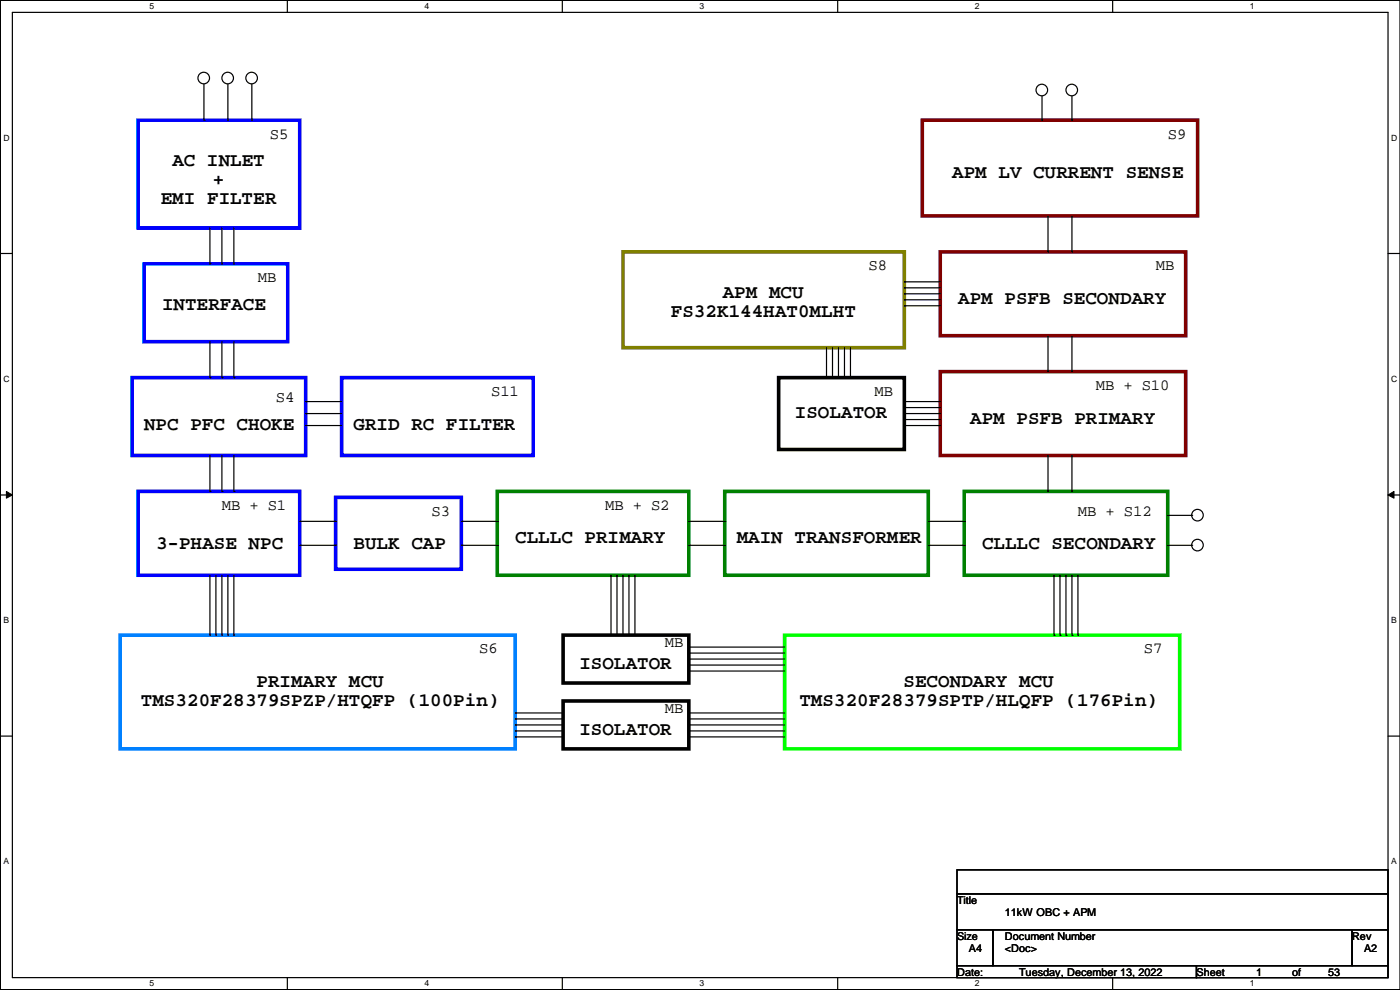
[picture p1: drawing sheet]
<svg xmlns="http://www.w3.org/2000/svg" width="297mm" height="210mm" viewBox="0 0 297 210" stroke-linecap="round" stroke-linejoin="round" font-family="sans-serif">
<path d="M.1 .1h296.9v209.8h-296.9zM2.6 2.6h291.9v204.7h-291.9z" fill="none" stroke="#000" stroke-width=".25"/>
<g fill="#fff">
<path d="M31.7 .3h1.1v2.1h-1.1z"/>
<path d="M31.7 207.6h1.1v2h-1.1z"/>
</g>
<path d="M61 .1v2.5M61 207.3v2.6" fill="none" stroke="#000" stroke-width=".25"/>
<g fill="#fff">
<path d="M90.1 .3h1v2.1h-1z"/>
<path d="M90.1 207.6h1v2h-1z"/>
</g>
<path d="M119.3 .1v2.5M119.3 207.3v2.6" fill="none" stroke="#000" stroke-width=".25"/>
<g fill="#fff">
<path d="M148.4 .3h1v2.1h-1z"/>
<path d="M148.4 207.6h1v2h-1z"/>
</g>
<path d="M177.7 .1v2.5M177.7 207.3v2.6" fill="none" stroke="#000" stroke-width=".25"/>
<g fill="#fff">
<path d="M206.8 .3h1.1v2.1h-1.1z"/>
<path d="M206.8 207.6h1.1v2h-1.1z"/>
</g>
<path d="M236.1 .1v2.5M236.1 207.3v2.6" fill="none" stroke="#000" stroke-width=".25"/>
<g fill="#fff">
<path d="M265.2 .3h1v2.1h-1z"/>
<path d="M265.2 207.6h1v2h-1z"/>
<path d="M.8 28.2h1.2v2h-1.2z"/>
<path d="M295.1 28.2h1.3v2h-1.3z"/>
<path d="M.8 79.3h1.2v2.1h-1.2z"/>
<path d="M295.1 79.3h1.3v2.1h-1.3z"/>
</g>
<path d="M.1 53.8h2.5M294.5 53.8h2.5" fill="none" stroke="#000" stroke-width=".25"/>
<g fill="#fff">
<path d="M.8 130.6h1.1v2h-1.1z"/>
<path d="M295.1 130.6h1.2v2h-1.2z"/>
</g>
<path d="M.1 105h2.5M294.5 105h2.5" fill="none" stroke="#000" stroke-width=".25"/>
<path d="M1.4 104.2l1.2 .8-1.2 .7zM294.5 105l1.2-.8v1.5z" fill="#000"/>
<path d="M1.4 104.2l1.2 .8-1.2 .7zM294.5 105l1.2-.8v1.5z" fill="none" stroke="#000" stroke-width=".21"/>
<g fill="#fff">
<path d="M.8 181.7h1.1v2h-1.1z"/>
<path d="M295.1 181.7h1.1v2h-1.1z"/>
</g>
<g fill="none" stroke="#000" stroke-width=".25">
<path d="M43.3 17.9v7.6M48.3 17.9v7.6M53.4 17.9v7.6M43.3 25.5h.1M48.3 25.5h.1M53.4 25.5h.1M221.1 25.5h.1M221.1 20.4v5.1M227.4 25.5h.1M227.4 20.4v5.1M44.5 56h.1M44.5 48.3v7.7"/>
<path d="M47.1 56h.1M47.1 48.3v7.7M49.6 56h.1M49.6 48.3v7.7M191.9 59.8h.1M191.9 59.8h7.6M222.3 53.4h.1M222.3 45.8v7.6M227.4 53.4h.1M227.4 45.8v7.6M44.5 72.5v7.6M47.1 72.5v7.6"/>
<path d="M49.6 72.5v7.6M175.3 73.7v6.4M176.6 73.7v6.4M177.9 73.7v6.4M179.2 73.7v6.4M180.4 73.7v6.4M191.9 61h.1M191.9 62.3h.1M191.9 63.6h.1M191.9 64.9h.1M191.9 61h7.6M191.9 62.3h7.6"/>
<path d="M191.9 63.6h7.6M191.9 64.9h7.6M222.3 78.8h.1M222.3 71.2v7.6M227.4 78.8h.1M227.4 71.2v7.6M44.5 80.1h.1M44.5 96.6v7.6M47.1 80.1h.1M47.1 96.6v7.6M49.6 80.1h.1M49.6 96.6v7.6"/>
<path d="M64.9 85.2h.1M64.9 87.7h.1M64.9 90.3h.1M64.9 85.2h7.6M64.9 87.7h7.6M64.9 90.3h7.6M175.3 80.1h.1M176.6 80.1h.1M177.9 80.1h.1M179.2 80.1h.1M180.4 80.1h.1M191.9 85.2h.1"/>
<path d="M191.9 86.4h.1M191.9 87.7h.1M191.9 89h.1M191.9 90.3h.1M191.9 85.2h7.6M191.9 86.4h7.6M191.9 87.7h7.6M191.9 89h7.6M191.9 90.3h7.6M222.3 96.6v7.6M227.4 96.6v7.6M44.5 104.2h.1"/>
<path d="M47.1 104.2h.1M49.6 104.2h.1M63.6 110.6h7.6M63.6 115.7h7.6M71.2 110.6h.1M71.2 115.7h.1M97.9 110.6h7.6M97.9 115.7h7.6M105.5 110.6h.1M105.5 115.7h.1M146.1 110.6h7.7M146.1 115.7h7.7"/>
<path d="M153.8 110.6h.1M153.8 115.7h.1M196.9 110.6h7.7M196.9 115.7h7.7M204.6 110.6h.1M204.6 115.7h.1M222.3 104.2h.1M227.4 104.2h.1M247.7 115.7h5.1M247.7 109.3h5.1M252.8 115.7h.1M252.8 109.3h.1"/>
<path d="M44.5 134.7h.1M44.5 122v12.7M45.8 134.7h.1M45.8 122v12.7M47.1 134.7h.1M47.1 122v12.7M48.3 134.7h.1M48.3 122v12.7M49.6 134.7h.1M49.6 122v12.7M129.6 134.7h.1M129.6 122v12.7"/>
<path d="M130.9 134.7h.1M130.9 122v12.7M132.2 134.7h.1M132.2 122v12.7M133.4 134.7h.1M133.4 122v12.7M134.7 134.7h.1M134.7 122v12.7M146.1 137.2h.1M146.1 138.5h.1M146.1 139.8h.1M146.1 137.2h20.4"/>
<path d="M146.1 138.5h20.4M146.1 139.8h20.4M223.6 134.7h.1M223.6 122v12.7M224.9 134.7h.1M224.9 122v12.7M226.1 134.7h.1M226.1 122v12.7M227.4 134.7h.1M227.4 122v12.7M228.7 134.7h.1M228.7 122v12.7"/>
<path d="M.1 156.1h2.5M109.3 151.2h.1M109.3 152.5h.1M109.3 153.8h.1M109.3 155h.1M109.3 156.3h.1M109.3 151.2h10.2M109.3 152.5h10.2M109.3 155h10.2M109.3 153.8h10.2M109.3 156.3h10.2M146.1 141.1h.1"/>
<path d="M146.1 142.3h.1M146.1 151.2h.1M146.1 152.5h.1M146.1 155h.1M146.1 153.8h.1M146.1 156.3h.1M146.1 141.1h20.4M146.1 142.3h20.4M146.1 151.2h20.4M146.1 152.5h20.4M146.1 155h20.4M146.1 153.8h20.4"/>
<path d="M146.1 156.3h20.4M294.5 156.1h2.5M203 184.5h91.5v5.1h-91.5zM203 189.6h91.5v7.6h-91.5zM203 197.2h7.7v7.6h-7.7zM210.7 197.2h76.2v7.6h-76.2zM286.9 197.2h7.6v7.6h-7.6zM203 204.8h50.8v2.5h-50.8zM253.8 204.8h40.7v2.5h-40.7z"/>
<circle cx="43.2" cy="16.6" r="1.23"/>
<circle cx="48.3" cy="16.6" r="1.23"/>
<circle cx="53.4" cy="16.6" r="1.23"/>
<circle cx="221" cy="19.1" r="1.23"/>
<circle cx="227.4" cy="19.1" r="1.23"/>
<circle cx="254" cy="115.6" r="1.23"/>
<circle cx="254" cy="109.3" r="1.23"/>
</g>
<path d="M29.3 25.5h34.3v22.8h-34.3zM30.6 56h30.4v16.5h-30.4zM28 80.1h36.9v16.5h-36.9zM72.5 80.1h40.6v16.5h-40.6zM29.3 104.2h34.3v17.8h-34.3zM71.2 105.5h26.7v15.2h-26.7z" fill="none" stroke="#00f" stroke-width=".76"/>
<path d="M25.5 134.7h83.8v24.1h-83.8z" fill="none" stroke="#0080ff" stroke-width=".76"/>
<path d="M166.5 134.7h83.8v24.1h-83.8z" fill="none" stroke="#0f0" stroke-width=".76"/>
<path d="M105.5 104.2h40.6v17.8h-40.6zM153.8 104.2h43.1v17.8h-43.1zM204.6 104.2h43.1v17.8h-43.1z" fill="none" stroke="#008000" stroke-width=".76"/>
<path d="M132.2 53.4h59.7v20.3h-59.7z" fill="none" stroke="#808000" stroke-width=".76"/>
<path d="M195.7 25.5h58.4v20.3h-58.4zM199.5 53.4h52v17.8h-52zM199.5 78.8h52v17.8h-52z" fill="none" stroke="#800000" stroke-width=".76"/>
<path d="M165.2 80.1h26.7v15.2h-26.7zM119.5 134.7h26.6v10.2h-26.6zM119.5 148.7h26.6v10.1h-26.6z" fill="none" stroke="#000" stroke-width=".76"/>
<g font-size="4.1">
<text x="36.6" y="35.2">AC INLET</text>
<text x="45.1" y="39.3">+</text>
<text x="202" y="37.8">APM LV CURRENT SENSE</text>
<text x="34.1" y="43.3">EMI FILTER</text>
<text x="34.4" y="65.7">INTERFACE</text>
<text x="153.3" y="63.2">APM MCU</text>
<text x="203.3" y="64.4">APM PSFB SECONDARY</text>
<text x="142.3" y="67.2">FS32K144HAT0MLHT</text>
<text x="168.7" y="88.6">ISOLATOR</text>
<text x="205.8" y="89.8">APM PSFB PRIMARY</text>
<text x="30.6" y="91.1">NPC PFC CHOKE</text>
<text x="75" y="91.1">GRID RC FILTER</text>
<text x="33.1" y="116.5">3-PHASE NPC</text>
<text x="75" y="116.5">BULK CAP</text>
<text x="109.3" y="115.2">CLLLC PRIMARY</text>
<text x="156.3" y="115.2">MAIN TRANSFORMER</text>
<text x="208.4" y="116.5">CLLLC SECONDARY</text>
<text x="122.9" y="141.9">ISOLATOR</text>
<text x="29.9" y="149.8">TMS320F28379SPZP/HTQFP (100Pin)</text>
<text x="54.4" y="145.7">PRIMARY MCU</text>
<text x="169.6" y="149.8">TMS320F28379SPTP/HLQFP (176Pin)</text>
<text x="191.7" y="145.7">SECONDARY MCU</text>
<text x="122.9" y="155.9">ISOLATOR</text>
</g>
<g font-size="3.3">
<text x="57.2" y="29.4">S5</text>
<text x="247.7" y="29.4">S9</text>
<text x="54.7" y="59.9">MB</text>
<text x="184.2" y="57.3">S8</text>
<text x="245.2" y="57.3">MB</text>
<text x="104.2" y="84">S11</text>
<text x="185.5" y="84">MB</text>
<text x="232.5" y="82.7">MB + S10</text>
<text x="58.5" y="85.3">S4</text>
<text x="47.1" y="108.1">MB + S1</text>
<text x="91.5" y="109.4">S3</text>
<text x="128.4" y="108.1">MB + S2</text>
<text x="228.7" y="109.4">MB + S12</text>
<text x="141.1" y="137.3">MB</text>
<text x="101.7" y="138.6">S6</text>
<text x="242.7" y="138.6">S7</text>
<text x="141.1" y="151.3">MB</text>
</g>
<g font-size="2.3">
<text x="203" y="191.8">Title</text>
<text x="213.2" y="194.3">11kW OBC + APM</text>
<text x="203" y="199.4">Size</text>
<text x="205.6" y="201.9">A4</text>
<text x="213.2" y="199.4">Document Number</text>
<text x="213.2" y="201.9">&lt;Doc&gt;</text>
<text x="286.9" y="199.4">Rev</text>
<text x="289.4" y="201.9">A2</text>
<text x="203" y="207">Date:</text>
<text x="216.2" y="207">Tuesday, December 13, 2022</text>
<text x="253.8" y="207">Sheet</text>
<text x="266.5" y="207">1</text>
<text x="274.1" y="207">of</text>
<text x="281.8" y="207">53</text>
</g>
<g font-size="1.8">
<text x="31.7" y="1.9">5</text>
<text x="90.1" y="1.9">4</text>
<text x="148.4" y="1.9">3</text>
<text x="206.8" y="1.9">2</text>
<text x="265.2" y="1.9">1</text>
<text x=".8" y="29.8">D</text>
<text x="295.1" y="29.8">D</text>
<text x=".8" y="80.9">C</text>
<text x="295.1" y="80.9">C</text>
<text x=".8" y="132.2">B</text>
<text x="295.1" y="132.2">B</text>
<text x=".8" y="183.3">A</text>
<text x="295.1" y="183.3">A</text>
<text x="31.7" y="209.2">5</text>
<text x="90.1" y="209.2">4</text>
<text x="148.4" y="209.2">3</text>
<text x="206.8" y="209.2">2</text>
<text x="265.2" y="209.2">1</text>
</g>
</svg>
